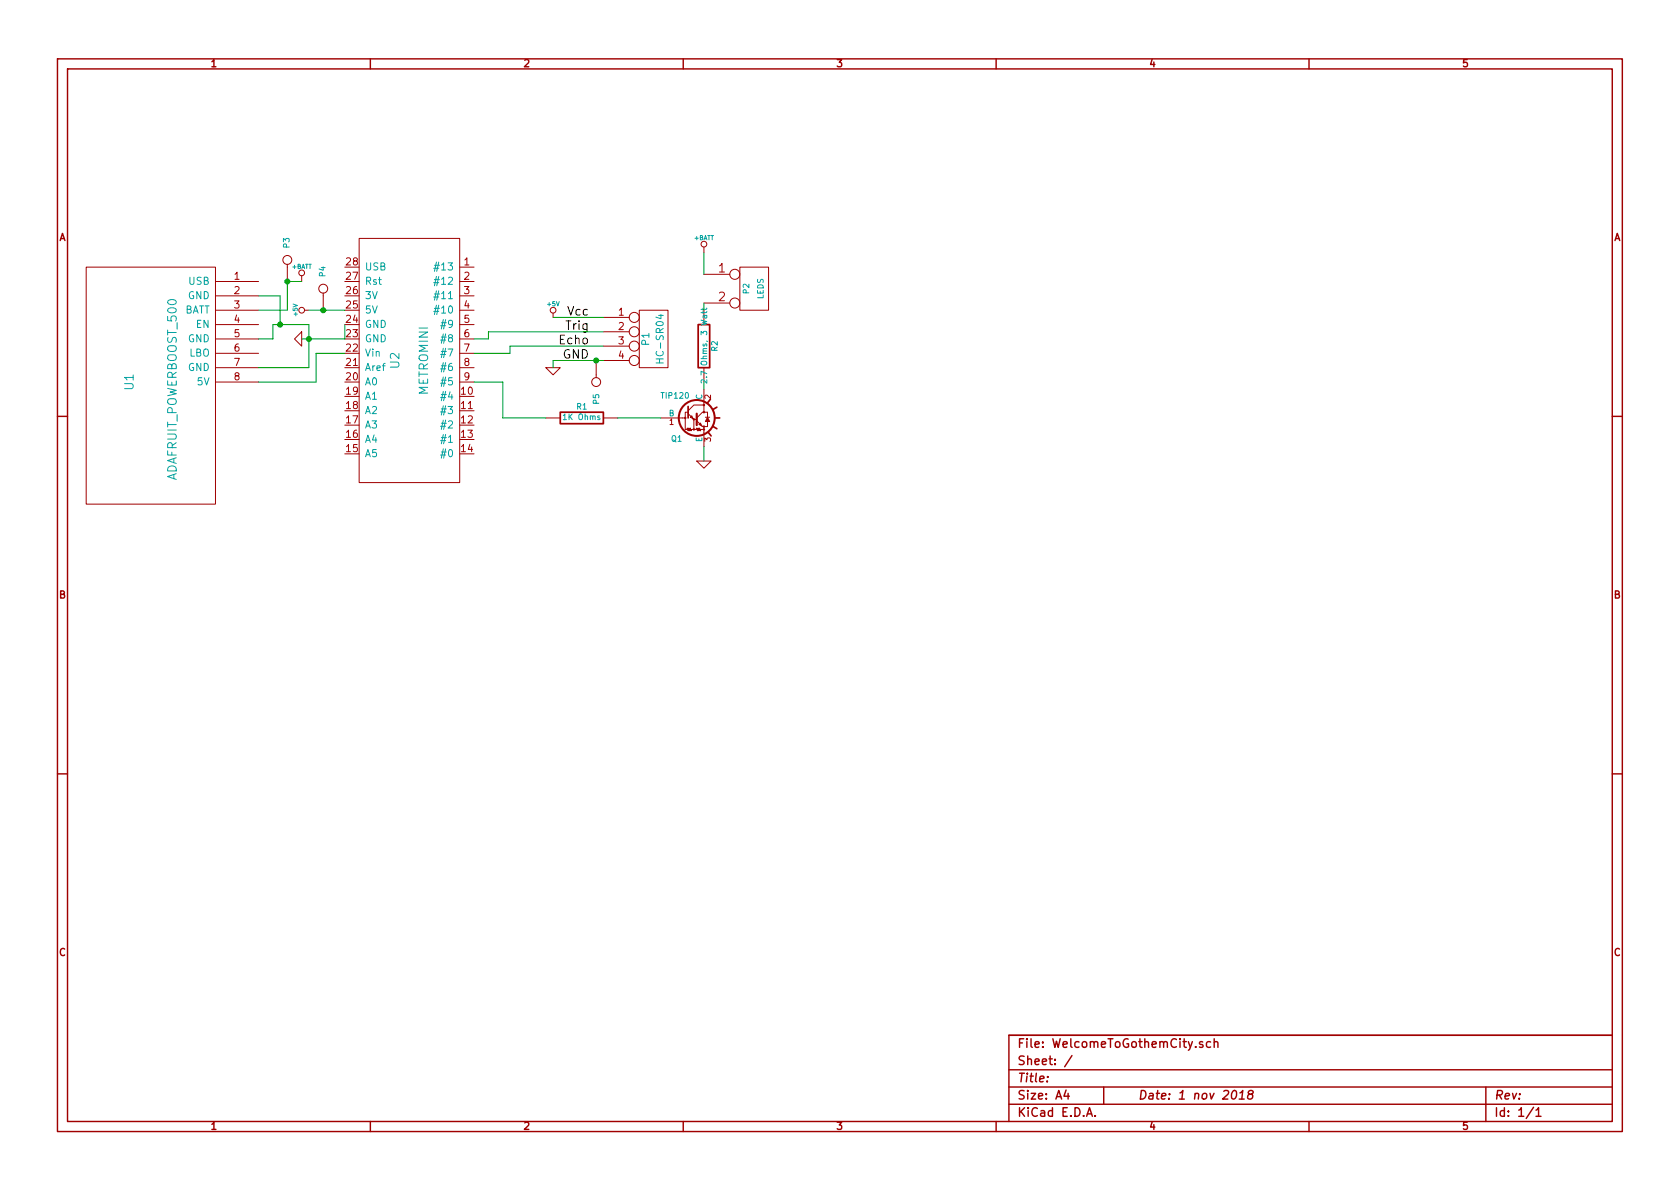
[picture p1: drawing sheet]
EESchema Schematic File Version 2
LIBS:power
LIBS:device
LIBS:transistors
LIBS:conn
LIBS:linear
LIBS:regul
LIBS:74xx
LIBS:cmos4000
LIBS:adc-dac
LIBS:memory
LIBS:xilinx
LIBS:special
LIBS:microcontrollers
LIBS:dsp
LIBS:microchip
LIBS:analog_switches
LIBS:motorola
LIBS:texas
LIBS:intel
LIBS:audio
LIBS:interface
LIBS:digital-audio
LIBS:philips
LIBS:display
LIBS:cypress
LIBS:siliconi
LIBS:opto
LIBS:atmel
LIBS:contrib
LIBS:valves
LIBS:adafruit_breakouts
LIBS:feather_m0_express
LIBS:metromini
LIBS:adafruit_powerboost_500
LIBS:WelcomeToGothemCity-cache
EELAYER 27 0
EELAYER END
$Descr A4 11693 8268
encoding utf-8
Sheet 1 1
Title ""
Date "1 nov 2018"
Rev ""
Comp ""
Comment1 ""
Comment2 ""
Comment3 ""
Comment4 ""
$EndDescr
$Comp
L METROMINI U2
U 1 1
P 2850 2500
F 0 "U2" H 2850 2400 60  0000 C CNN
F 1 "METROMINI" H 2850 2600 60  0000 C CNN
F 2 "~" H 2850 2500 60  0000 C CNN
F 3 "~" H 2850 2500 60  0000 C CNN
	1    2850 2500
	0    1    1    0   
$EndComp
$Comp
L CONN_4 P1
U 1 1
P 4550 2350
F 0 "P1" V 4500 2350 50  0000 C CNN
F 1 "HC-SR04" V 4600 2350 50  0000 C CNN
F 2 "~" H 4550 2350 60  0000 C CNN
F 3 "~" H 4550 2350 60  0000 C CNN
	1    4550 2350
	1    0    0    -1  
$EndComp
Text Label 4100 2200 2    60   ~ 0
Vcc
Text Label 4100 2300 2    60   ~ 0
Trig
Text Label 4100 2400 2    60   ~ 0
Echo
Text Label 4100 2500 2    60   ~ 0
GND
$Comp
L +5V #PWR01
U 1 1
P 2150 2150
F 0 "#PWR01" H 2150 2240 20  0001 C CNN
F 1 "+5V" H 2150 2240 30  0000 C CNN
F 2 "" H 2150 2150 60  0000 C CNN
F 3 "" H 2150 2150 60  0000 C CNN
	1    2150 2150
	0    -1   -1   0   
$EndComp
$Comp
L GND #PWR02
U 1 1
P 2100 2350
F 0 "#PWR02" H 2100 2350 30  0001 C CNN
F 1 "GND" H 2100 2280 30  0001 C CNN
F 2 "" H 2100 2350 60  0000 C CNN
F 3 "" H 2100 2350 60  0000 C CNN
	1    2100 2350
	0    1    1    0   
$EndComp
Wire Wire Line
	2150 2150 2400 2150
Wire Wire Line
	2100 2350 2400 2350
Wire Wire Line
	2400 2350 2400 2250
$Comp
L +5V #PWR03
U 1 1
P 3850 2200
F 0 "#PWR03" H 3850 2290 20  0001 C CNN
F 1 "+5V" H 3850 2290 30  0000 C CNN
F 2 "" H 3850 2200 60  0000 C CNN
F 3 "" H 3850 2200 60  0000 C CNN
	1    3850 2200
	1    0    0    -1  
$EndComp
$Comp
L GND #PWR04
U 1 1
P 3850 2550
F 0 "#PWR04" H 3850 2550 30  0001 C CNN
F 1 "GND" H 3850 2480 30  0001 C CNN
F 2 "" H 3850 2550 60  0000 C CNN
F 3 "" H 3850 2550 60  0000 C CNN
	1    3850 2550
	1    0    0    -1  
$EndComp
Wire Wire Line
	3850 2550 3850 2500
Wire Wire Line
	3850 2500 4200 2500
Wire Wire Line
	3850 2200 4200 2200
Wire Wire Line
	4200 2300 3400 2300
Wire Wire Line
	3400 2300 3400 2350
Wire Wire Line
	3400 2350 3300 2350
Wire Wire Line
	4200 2400 3550 2400
Wire Wire Line
	3550 2400 3550 2450
Wire Wire Line
	3550 2450 3300 2450
$Comp
L ADAFRUIT_POWERBOOST_500 U1
U 1 1
P 1050 2650
F 0 "U1" H 1050 2500 60  0000 C CNN
F 1 "ADAFRUIT_POWERBOOST_500" H 1100 2800 60  0000 C CNN
F 2 "~" H 1050 2650 60  0000 C CNN
F 3 "~" H 1050 2650 60  0000 C CNN
	1    1050 2650
	0    1    1    0   
$EndComp
Wire Wire Line
	1800 2650 2200 2650
Wire Wire Line
	2200 2650 2200 2450
Wire Wire Line
	2200 2450 2400 2450
Wire Wire Line
	2150 2550 1800 2550
Wire Wire Line
	2150 2250 2150 2550
Connection ~ 2150 2350
Wire Wire Line
	1800 2350 1900 2350
Wire Wire Line
	1900 2350 1900 2250
Wire Wire Line
	1900 2250 2150 2250
Wire Wire Line
	1800 2050 1950 2050
Wire Wire Line
	1950 2050 1950 2250
Connection ~ 1950 2250
$Comp
L +BATT #PWR05
U 1 1
P 2100 1950
F 0 "#PWR05" H 2100 1900 20  0001 C CNN
F 1 "+BATT" H 2100 2050 30  0000 C CNN
F 2 "" H 2100 1950 60  0000 C CNN
F 3 "" H 2100 1950 60  0000 C CNN
	1    2100 1950
	1    0    0    -1  
$EndComp
Wire Wire Line
	1800 2150 2000 2150
Wire Wire Line
	2000 2150 2000 1950
Wire Wire Line
	2000 1950 2100 1950
$Comp
L TIP120 Q1
U 1 1
P 4800 2900
F 0 "Q1" H 4750 2750 40  0000 R CNN
F 1 "TIP120" H 4800 3050 40  0000 R CNN
F 2 "TO220" H 4680 3005 29  0001 C CNN
F 3 "" H 4800 2900 60  0000 C CNN
	1    4800 2900
	1    0    0    -1  
$EndComp
$Comp
L R R1
U 1 1
P 4050 2900
F 0 "R1" V 4130 2900 40  0000 C CNN
F 1 "1K Ohms" V 4057 2901 40  0000 C CNN
F 2 "~" V 3980 2900 30  0000 C CNN
F 3 "~" H 4050 2900 30  0000 C CNN
	1    4050 2900
	0    -1   -1   0   
$EndComp
Wire Wire Line
	3800 2900 3500 2900
Wire Wire Line
	3500 2900 3500 2650
Wire Wire Line
	3500 2650 3300 2650
Wire Wire Line
	4300 2900 4600 2900
$Comp
L GND #PWR06
U 1 1
P 4900 3200
F 0 "#PWR06" H 4900 3200 30  0001 C CNN
F 1 "GND" H 4900 3130 30  0001 C CNN
F 2 "" H 4900 3200 60  0000 C CNN
F 3 "" H 4900 3200 60  0000 C CNN
	1    4900 3200
	1    0    0    -1  
$EndComp
Wire Wire Line
	4900 3100 4900 3200
$Comp
L R R2
U 1 1
P 4900 2400
F 0 "R2" V 4980 2400 40  0000 C CNN
F 1 "2.7 Ohms, 3 Watt" V 4907 2401 40  0000 C CNN
F 2 "~" V 4830 2400 30  0000 C CNN
F 3 "~" H 4900 2400 30  0000 C CNN
F 4 "594-5093NW2R700J" H 4900 2400 60  0001 C CNN "Mouser Part Number"
	1    4900 2400
	1    0    0    -1  
$EndComp
Wire Wire Line
	4900 2650 4900 2700
$Comp
L CONN_2 P2
U 1 1
P 5250 2000
F 0 "P2" V 5200 2000 40  0000 C CNN
F 1 "LEDS" V 5300 2000 40  0000 C CNN
F 2 "~" H 5250 2000 60  0000 C CNN
F 3 "~" H 5250 2000 60  0000 C CNN
	1    5250 2000
	1    0    0    -1  
$EndComp
Wire Wire Line
	4900 2100 4900 2150
$Comp
L +BATT #PWR07
U 1 1
P 4900 1750
F 0 "#PWR07" H 4900 1700 20  0001 C CNN
F 1 "+BATT" H 4900 1850 30  0000 C CNN
F 2 "" H 4900 1750 60  0000 C CNN
F 3 "" H 4900 1750 60  0000 C CNN
	1    4900 1750
	1    0    0    -1  
$EndComp
Wire Wire Line
	4900 1900 4900 1750
$Comp
L CONN_1 P3
U 1 1
P 2000 1800
F 0 "P3" H 2080 1800 40  0000 L CNN
F 1 "CONN_1" H 2000 1855 30  0001 C CNN
F 2 "~" H 2000 1800 60  0000 C CNN
F 3 "~" H 2000 1800 60  0000 C CNN
	1    2000 1800
	0    -1   -1   0   
$EndComp
$Comp
L CONN_1 P4
U 1 1
P 2250 2000
F 0 "P4" H 2330 2000 40  0000 L CNN
F 1 "CONN_1" H 2250 2055 30  0001 C CNN
F 2 "~" H 2250 2000 60  0000 C CNN
F 3 "~" H 2250 2000 60  0000 C CNN
	1    2250 2000
	0    -1   -1   0   
$EndComp
$Comp
L CONN_1 P5
U 1 1
P 4150 2650
F 0 "P5" H 4230 2650 40  0000 L CNN
F 1 "CONN_1" H 4150 2705 30  0001 C CNN
F 2 "~" H 4150 2650 60  0000 C CNN
F 3 "~" H 4150 2650 60  0000 C CNN
	1    4150 2650
	0    1    1    0   
$EndComp
Connection ~ 4150 2500
Connection ~ 2250 2150
Connection ~ 2000 1950
$EndSCHEMATC
